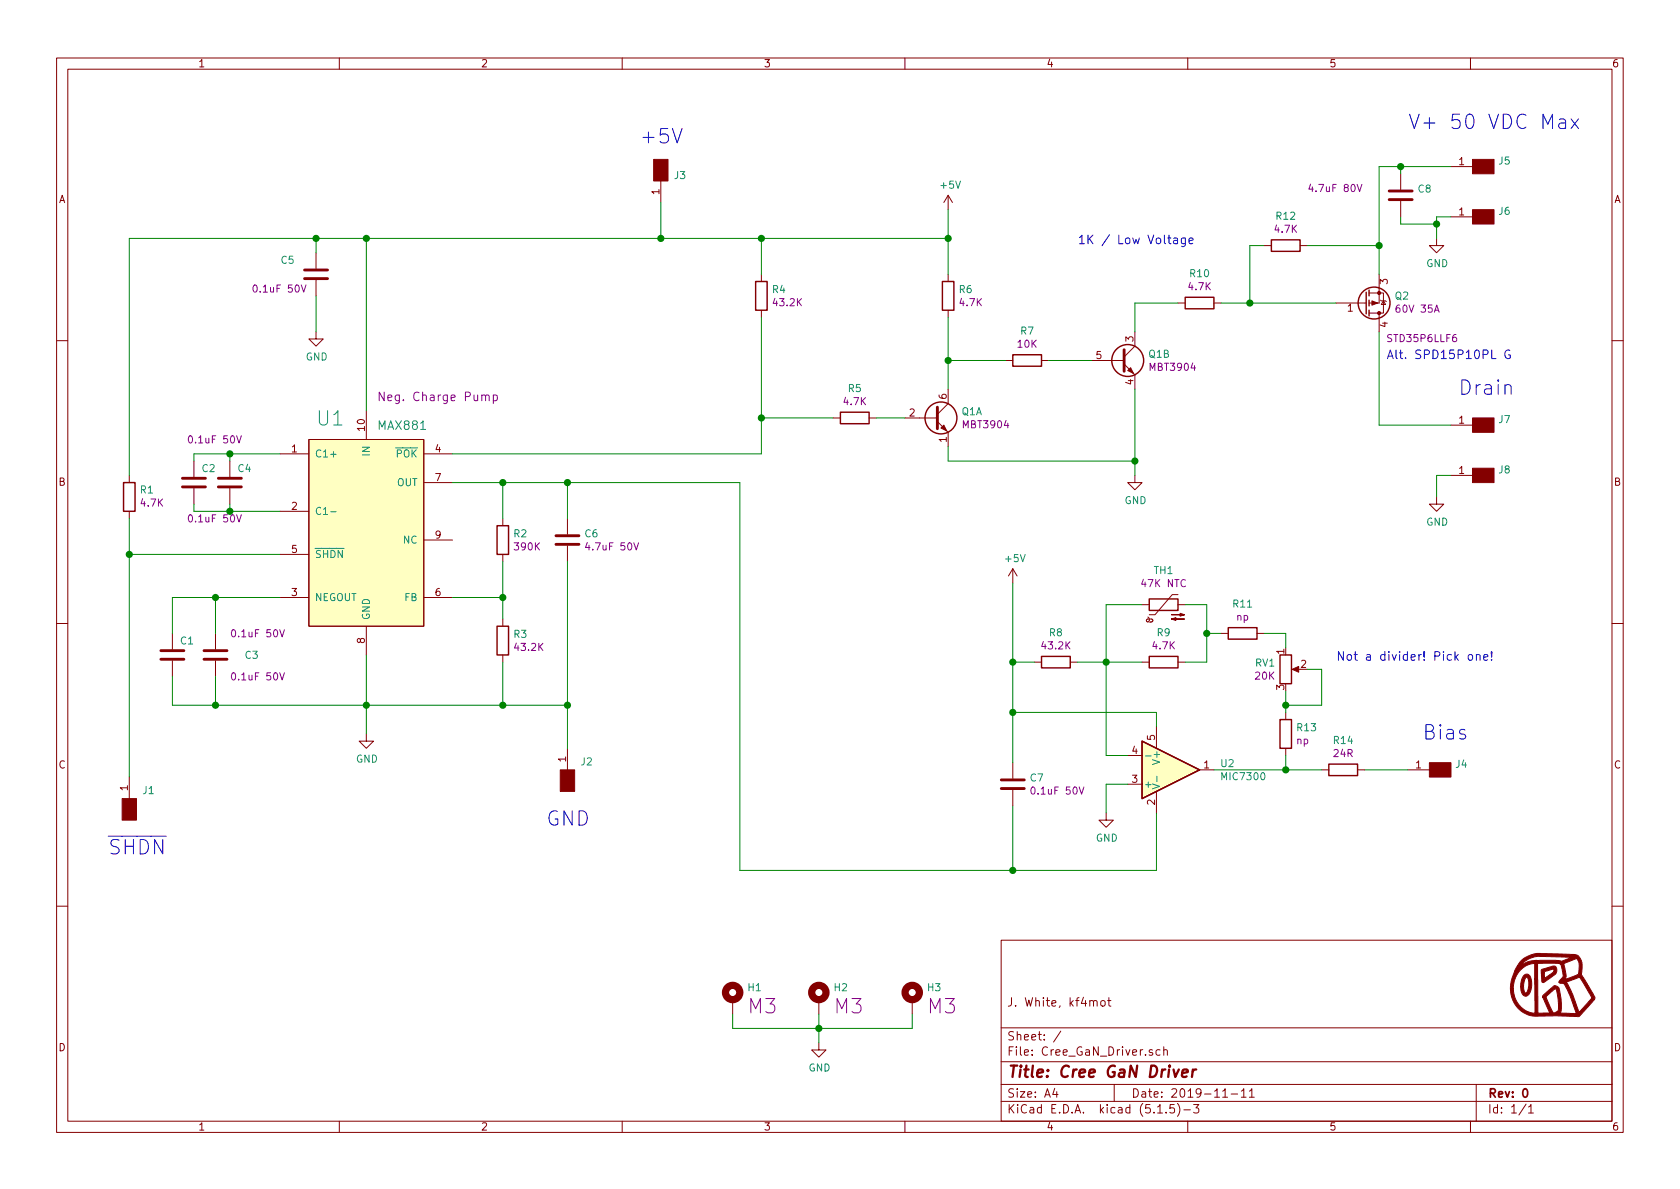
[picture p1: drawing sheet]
EESchema Schematic File Version 4
EELAYER 30 0
EELAYER END
$Descr A4 11693 8268
encoding utf-8
Sheet 1 1
Title "Cree GaN Driver"
Date "2019-11-11"
Rev "0"
Comp ""
Comment1 "J. White, kf4mot"
Comment2 ""
Comment3 ""
Comment4 ""
$EndDescr
$Comp
L Cree_GaN_Driver-rescue:MIC7300-Mine U2
U 1 1
P 8150 5350
F 0 "U2" H 8491 5396 50  0000 L CNN
F 1 "MIC7300" H 8491 5305 50  0000 L CNN
F 2 "TO_SOT_Packages_SMD:SOT-23-5" H 8200 5375 50  0001 C CNN
F 3 "http://ww1.microchip.com/downloads/en/DeviceDoc/mic7300.pdf" H 8300 5475 50  0001 C CNN
F 4 "Microchip" H 8400 5575 60  0001 C CNN "MFG"
F 5 "MIC7300YM5-TR" H 8500 5675 60  0001 C CNN "Part Number"
	1    8150 5350
	1    0    0    -1  
$EndComp
$Comp
L Mine:MAX881 U1
U 1 1
P 2550 3750
F 0 "U1" H 2300 4600 100 0000 C CNN
F 1 "MAX881" H 2800 4550 60  0000 C CNN
F 2 "Housings_SSOP:MSOP-10_3x3mm_Pitch0.5mm" H 2050 4550 100 0001 C CNN
F 3 "https://datasheets.maximintegrated.com/en/ds/MAX881R.pdf" H 2150 4650 100 0001 C CNN
F 4 "Maxim" H 2250 4750 100 0001 C CNN "MFG"
F 5 "MAX881REUB" H 2350 4850 100 0001 C CNN "Part Number"
F 6 "Neg. Charge Pump" H 3050 4750 60  0000 C CNN "dsp_value"
	1    2550 3750
	1    0    0    -1  
$EndComp
$Comp
L Mine:MBT3904 Q1
U 1 1
P 6500 2900
F 0 "Q1" H 6691 2946 50  0000 L CNN
F 1 "MBT3904" H 6691 2900 50  0001 L CNN
F 2 "TO_SOT_Packages_SMD:SOT-363_SC-70-6" H 6600 3200 50  0001 C CNN
F 3 "https://www.onsemi.com/pub/Collateral/MBT3904DW1T1-D.PDF" H 6600 3200 50  0001 C CNN
F 4 "OnSemi" H 6850 3250 50  0001 C CNN "MFG"
F 5 "MBT3904DW1T1G" H 6950 3350 50  0001 C CNN "Part Number"
F 6 "MBT3904" H 6691 2855 50  0000 L CNN "dsp_value"
	1    6500 2900
	1    0    0    -1  
$EndComp
$Comp
L Mine:MBT3904 Q1
U 2 1
P 7800 2500
F 0 "Q1" H 7991 2546 50  0000 L CNN
F 1 "MBT3904" H 7991 2500 50  0001 L CNN
F 2 "TO_SOT_Packages_SMD:SOT-363_SC-70-6" H 7900 2800 50  0001 C CNN
F 3 "https://www.onsemi.com/pub/Collateral/MBT3904DW1T1-D.PDF" H 7900 2800 50  0001 C CNN
F 4 "OnSemi" H 8150 2850 50  0001 C CNN "MFG"
F 5 "MBT3904DW1T1G" H 8250 2950 50  0001 C CNN "Part Number"
F 6 "MBT3904" H 7991 2455 50  0000 L CNN "dsp_value"
	2    7800 2500
	1    0    0    -1  
$EndComp
$Comp
L Mine:0.1uF_50V_0805_x7r C3
U 1 1
P 1500 4550
F 0 "C3" H 1700 4550 50  0000 L CNN
F 1 "0.1uF_50V_0805_x7r" H 1525 4450 50  0001 L CNN
F 2 "Capacitors_SMD:C_0805_HandSoldering" H 1538 4400 50  0001 C CNN
F 3 "https://api.kemet.com/component-edge/download/datasheet/C0805C104K5RACTU.pdf" H 1525 4650 50  0001 C CNN
F 4 "Kemet" H 1625 4750 50  0001 C CNN "MFG"
F 5 "C0805C104K5RACTU" H 1725 4850 50  0001 C CNN "Part Number"
F 6 "0.1uF 50V" H 1600 4400 50  0000 L CNN "dsp_value"
	1    1500 4550
	1    0    0    -1  
$EndComp
$Comp
L Mine:0.1uF_50V_0805_x7r C1
U 1 1
P 1200 4550
F 0 "C1" H 1250 4650 50  0000 L CNN
F 1 "0.1uF_50V_0805_x7r" H 1225 4450 50  0001 L CNN
F 2 "Capacitors_SMD:C_0805_HandSoldering" H 1238 4400 50  0001 C CNN
F 3 "https://api.kemet.com/component-edge/download/datasheet/C0805C104K5RACTU.pdf" H 1225 4650 50  0001 C CNN
F 4 "Kemet" H 1325 4750 50  0001 C CNN "MFG"
F 5 "C0805C104K5RACTU" H 1425 4850 50  0001 C CNN "Part Number"
F 6 "0.1uF 50V" H 1600 4700 50  0000 L CNN "dsp_value"
	1    1200 4550
	1    0    0    -1  
$EndComp
$Comp
L Mine:0.1uF_50V_0805_x7r C5
U 1 1
P 2200 1900
F 0 "C5" H 1950 2000 50  0000 L CNN
F 1 "0.1uF_50V_0805_x7r" H 2225 1800 50  0001 L CNN
F 2 "Capacitors_SMD:C_0805_HandSoldering" H 2238 1750 50  0001 C CNN
F 3 "https://api.kemet.com/component-edge/download/datasheet/C0805C104K5RACTU.pdf" H 2225 2000 50  0001 C CNN
F 4 "Kemet" H 2325 2100 50  0001 C CNN "MFG"
F 5 "C0805C104K5RACTU" H 2425 2200 50  0001 C CNN "Part Number"
F 6 "0.1uF 50V" H 1750 1800 50  0000 L CNN "dsp_value"
	1    2200 1900
	1    0    0    -1  
$EndComp
$Comp
L Mine:R_4.7k_sm0805 R6
U 1 1
P 6600 2050
F 0 "R6" H 6670 2096 50  0000 L CNN
F 1 "R_4.7k_sm0805" H 6670 2050 50  0001 L CNN
F 2 "Resistors_SMD:R_0805_HandSoldering" V 6530 2050 50  0001 C CNN
F 3 "https://www.mouser.com/datasheet/2/447/PYu-RC_Group_51_RoHS_L_10-1527934.pdf" V 6680 2050 50  0001 C CNN
F 4 "Yageo" V 6780 2150 50  0001 C CNN "MFG"
F 5 "RC0805FR-074K7L" V 6880 2250 50  0001 C CNN "Part Number"
F 6 "4.7K" H 6670 2005 50  0000 L CNN "dsp_value"
	1    6600 2050
	1    0    0    -1  
$EndComp
$Comp
L Mine:R_4.7k_sm0805 R5
U 1 1
P 5950 2900
F 0 "R5" V 5743 2900 50  0000 C CNN
F 1 "R_4.7k_sm0805" H 6020 2900 50  0001 L CNN
F 2 "Resistors_SMD:R_0805_HandSoldering" V 5880 2900 50  0001 C CNN
F 3 "https://www.mouser.com/datasheet/2/447/PYu-RC_Group_51_RoHS_L_10-1527934.pdf" V 6030 2900 50  0001 C CNN
F 4 "Yageo" V 6130 3000 50  0001 C CNN "MFG"
F 5 "RC0805FR-074K7L" V 6230 3100 50  0001 C CNN "Part Number"
F 6 "4.7K" V 5834 2900 50  0000 C CNN "dsp_value"
	1    5950 2900
	0    1    1    0   
$EndComp
$Comp
L Mine:R_4.7k_sm0805 R12
U 1 1
P 8950 1700
F 0 "R12" V 8743 1700 50  0000 C CNN
F 1 "R_4.7k_sm0805" H 9020 1700 50  0001 L CNN
F 2 "Resistors_SMD:R_0805_HandSoldering" V 8880 1700 50  0001 C CNN
F 3 "https://www.mouser.com/datasheet/2/447/PYu-RC_Group_51_RoHS_L_10-1527934.pdf" V 9030 1700 50  0001 C CNN
F 4 "Yageo" V 9130 1800 50  0001 C CNN "MFG"
F 5 "RC0805FR-074K7L" V 9230 1900 50  0001 C CNN "Part Number"
F 6 "4.7K" V 8834 1700 50  0000 C CNN "dsp_value"
	1    8950 1700
	0    1    1    0   
$EndComp
$Comp
L Mine:R_4.7k_sm0805 R10
U 1 1
P 8350 2100
F 0 "R10" V 8143 2100 50  0000 C CNN
F 1 "R_4.7k_sm0805" H 8420 2100 50  0001 L CNN
F 2 "Resistors_SMD:R_0805_HandSoldering" V 8280 2100 50  0001 C CNN
F 3 "https://www.mouser.com/datasheet/2/447/PYu-RC_Group_51_RoHS_L_10-1527934.pdf" V 8430 2100 50  0001 C CNN
F 4 "Yageo" V 8530 2200 50  0001 C CNN "MFG"
F 5 "RC0805FR-074K7L" V 8630 2300 50  0001 C CNN "Part Number"
F 6 "4.7K" V 8234 2100 50  0000 C CNN "dsp_value"
	1    8350 2100
	0    1    1    0   
$EndComp
$Comp
L Cree_GaN_Driver-rescue:R_10k_sm0603-Mine R7
U 1 1
P 7150 2500
F 0 "R7" V 6943 2500 50  0000 C CNN
F 1 "R_10k_sm0603" V 7150 2500 50  0001 C CNN
F 2 "Resistors_SMD:R_0603" V 7080 2500 50  0001 C CNN
F 3 "http://www.yageo.com/documents/recent/PYu-RT_1-to-0.01_RoHS_L_9.pdf" V 7230 2500 50  0001 C CNN
F 4 "Yageo" V 7330 2600 50  0001 C CNN "MFG"
F 5 "RT0603FRE0710KL" V 7430 2700 50  0001 C CNN "Part Number"
F 6 "10K" V 7034 2500 50  0000 C CNN "dsp_value"
	1    7150 2500
	0    1    1    0   
$EndComp
$Comp
L Mine:Thermistor_NTC_ERT-J1VV473J TH1
U 1 1
P 8100 4200
F 0 "TH1" V 8335 4200 50  0000 C CNN
F 1 "Thermistor_NTC_ERT-J1VV473J" V 7810 4200 50  0001 C CNN
F 2 "Resistors_SMD:R_0603_HandSoldering" H 8100 4250 50  0001 C CNN
F 3 "https://www.mouser.com/datasheet/2/315/AUA0000C8-1131141.pdf" H 8100 4250 50  0001 C CNN
F 4 "Panasonic" V 8025 4300 50  0001 C CNN "MFG"
F 5 "ERT-J1VV473J" V 8125 4400 50  0001 C CNN "Part Number"
F 6 "47K NTC" V 8244 4200 50  0000 C CNN "dsp_value"
	1    8100 4200
	0    -1   -1   0   
$EndComp
$Comp
L Mine:IRFR5210 Q2
U 1 1
P 9500 2100
F 0 "Q2" H 9706 2054 50  0000 L CNN
F 1 "IRFR5210" H 9706 2100 50  0001 L CNN
F 2 "TO_SOT_Packages_SMD:TO-252-3_TabPin4" H 9700 2200 50  0001 C CNN
F 3 "https://www.mouser.com/datasheet/2/196/irf5210spbf-1227949.pdf" H 9700 2150 50  0001 C CNN
F 4 "Infineon" H 9800 2250 50  0001 C CNN "MFG"
F 5 "IRF5210STRLPBF" H 9900 2350 50  0001 C CNN "Part Number"
F 6 "IRFR5210" H 9706 2145 50  0000 L CNN "dsp_value"
	1    9500 2100
	1    0    0    1   
$EndComp
$Comp
L Mine:R_390k_sm0603 R2
U 1 1
P 3500 3750
F 0 "R2" H 3570 3796 50  0000 L CNN
F 1 "R_390k_sm0603" V 3500 3750 50  0001 C CNN
F 2 "Resistors_SMD:R_0603" V 3430 3750 50  0001 C CNN
F 3 "http://www.yageo.com/documents/recent/PYu-RT_1-to-0.01_RoHS_L_9.pdf" V 3580 3750 50  0001 C CNN
F 4 "Yageo" V 3680 3850 50  0001 C CNN "MFG"
F 5 "RT0603FRE07390KL" V 3780 3950 50  0001 C CNN "Part Number"
F 6 "390K" H 3570 3705 50  0000 L CNN "dsp_value"
	1    3500 3750
	1    0    0    -1  
$EndComp
$Comp
L Mine:R_43.2K_sm0805 R3
U 1 1
P 3500 4450
F 0 "R3" H 3570 4496 50  0000 L CNN
F 1 "R_43.2K_sm0805" H 3570 4450 50  0001 L CNN
F 2 "Resistors_SMD:R_0805_HandSoldering" V 3430 4450 50  0001 C CNN
F 3 "https://www.mouser.com/datasheet/2/447/PYu-RC_Group_51_RoHS_L_10-1527934.pdf" V 3580 4450 50  0001 C CNN
F 4 "Yageo" V 3680 4550 50  0001 C CNN "MFG"
F 5 "RC0805FR-0743K2L" V 3780 4650 50  0001 C CNN "Part Number"
F 6 "43.2K" H 3570 4405 50  0000 L CNN "dsp_value"
	1    3500 4450
	1    0    0    -1  
$EndComp
$Comp
L Mine:R_4.7k_sm0805 R1
U 1 1
P 900 3450
F 0 "R1" H 830 3404 50  0000 R CNN
F 1 "R_4.7k_sm0805" H 970 3450 50  0001 L CNN
F 2 "Resistors_SMD:R_0805_HandSoldering" V 830 3450 50  0001 C CNN
F 3 "https://www.mouser.com/datasheet/2/447/PYu-RC_Group_51_RoHS_L_10-1527934.pdf" V 980 3450 50  0001 C CNN
F 4 "Yageo" V 1080 3550 50  0001 C CNN "MFG"
F 5 "RC0805FR-074K7L" V 1180 3650 50  0001 C CNN "Part Number"
F 6 "4.7K" H 830 3495 50  0000 R CNN "dsp_value"
	1    900  3450
	-1   0    0    1   
$EndComp
$Comp
L Mine:0.1uF_50V_0805_x7r C4
U 1 1
P 1600 3350
F 0 "C4" H 1650 3450 50  0000 L CNN
F 1 "0.1uF_50V_0805_x7r" H 1625 3250 50  0001 L CNN
F 2 "Capacitors_SMD:C_0805_HandSoldering" H 1638 3200 50  0001 C CNN
F 3 "https://api.kemet.com/component-edge/download/datasheet/C0805C104K5RACTU.pdf" H 1625 3450 50  0001 C CNN
F 4 "Kemet" H 1725 3550 50  0001 C CNN "MFG"
F 5 "C0805C104K5RACTU" H 1825 3650 50  0001 C CNN "Part Number"
F 6 "0.1uF 50V" H 1300 3100 50  0000 L CNN "dsp_value"
	1    1600 3350
	1    0    0    -1  
$EndComp
$Comp
L Mine:0.1uF_50V_0805_x7r C2
U 1 1
P 1350 3350
F 0 "C2" H 1400 3450 50  0000 L CNN
F 1 "0.1uF_50V_0805_x7r" H 1375 3250 50  0001 L CNN
F 2 "Capacitors_SMD:C_0805_HandSoldering" H 1388 3200 50  0001 C CNN
F 3 "https://api.kemet.com/component-edge/download/datasheet/C0805C104K5RACTU.pdf" H 1375 3450 50  0001 C CNN
F 4 "Kemet" H 1475 3550 50  0001 C CNN "MFG"
F 5 "C0805C104K5RACTU" H 1575 3650 50  0001 C CNN "Part Number"
F 6 "0.1uF 50V" H 1300 3650 50  0000 L CNN "dsp_value"
	1    1350 3350
	1    0    0    -1  
$EndComp
$Comp
L Mine:R_43.2K_sm0805 R4
U 1 1
P 5300 2050
F 0 "R4" H 5370 2096 50  0000 L CNN
F 1 "R_43.2K_sm0805" H 5370 2050 50  0001 L CNN
F 2 "Resistors_SMD:R_0805_HandSoldering" V 5230 2050 50  0001 C CNN
F 3 "https://www.mouser.com/datasheet/2/447/PYu-RC_Group_51_RoHS_L_10-1527934.pdf" V 5380 2050 50  0001 C CNN
F 4 "Yageo" V 5480 2150 50  0001 C CNN "MFG"
F 5 "RC0805FR-0743K2L" V 5580 2250 50  0001 C CNN "Part Number"
F 6 "43.2K" H 5370 2005 50  0000 L CNN "dsp_value"
	1    5300 2050
	1    0    0    -1  
$EndComp
$Comp
L Mine:R_43.2K_sm0805 R8
U 1 1
P 7350 4600
F 0 "R8" V 7143 4600 50  0000 C CNN
F 1 "R_43.2K_sm0805" V 7144 4600 50  0001 C CNN
F 2 "Resistors_SMD:R_0805_HandSoldering" V 7280 4600 50  0001 C CNN
F 3 "https://www.mouser.com/datasheet/2/447/PYu-RC_Group_51_RoHS_L_10-1527934.pdf" V 7430 4600 50  0001 C CNN
F 4 "Yageo" V 7530 4700 50  0001 C CNN "MFG"
F 5 "RC0805FR-0743K2L" V 7630 4800 50  0001 C CNN "Part Number"
F 6 "43.2K" V 7234 4600 50  0000 C CNN "dsp_value"
	1    7350 4600
	0    1    1    0   
$EndComp
$Comp
L Mine:R_4.7k_sm0805 R9
U 1 1
P 8100 4600
F 0 "R9" V 7893 4600 50  0000 C CNN
F 1 "R_4.7k_sm0805" H 8170 4600 50  0001 L CNN
F 2 "Resistors_SMD:R_0805_HandSoldering" V 8030 4600 50  0001 C CNN
F 3 "https://www.mouser.com/datasheet/2/447/PYu-RC_Group_51_RoHS_L_10-1527934.pdf" V 8180 4600 50  0001 C CNN
F 4 "Yageo" V 8280 4700 50  0001 C CNN "MFG"
F 5 "RC0805FR-074K7L" V 8380 4800 50  0001 C CNN "Part Number"
F 6 "4.7K" V 7984 4600 50  0000 C CNN "dsp_value"
	1    8100 4600
	0    1    1    0   
$EndComp
$Comp
L Mine:0.1uF_50V_0805_x7r C7
U 1 1
P 7050 5450
F 0 "C7" H 7165 5496 50  0000 L CNN
F 1 "0.1uF_50V_0805_x7r" H 7075 5350 50  0001 L CNN
F 2 "Capacitors_SMD:C_0805_HandSoldering" H 7088 5300 50  0001 C CNN
F 3 "https://api.kemet.com/component-edge/download/datasheet/C0805C104K5RACTU.pdf" H 7075 5550 50  0001 C CNN
F 4 "Kemet" H 7175 5650 50  0001 C CNN "MFG"
F 5 "C0805C104K5RACTU" H 7275 5750 50  0001 C CNN "Part Number"
F 6 "0.1uF 50V" H 7165 5405 50  0000 L CNN "dsp_value"
	1    7050 5450
	1    0    0    -1  
$EndComp
$Comp
L Mine:R_24_sm1206 R14
U 1 1
P 9350 5350
F 0 "R14" V 9143 5350 50  0000 C CNN
F 1 "R_24_sm1206" V 9144 5350 50  0001 C CNN
F 2 "Resistors_SMD:R_1206_HandSoldering" V 9280 5350 50  0001 C CNN
F 3 "https://www.mouser.com/datasheet/2/54/hpreztr-777398.pdf" V 9430 5350 50  0001 C CNN
F 4 "Bourns" V 9530 5450 50  0001 C CNN "MFG"
F 5 "CR1206-FX-24R0ELF" V 9630 5550 50  0001 C CNN "Part Number"
F 6 "24R" V 9234 5350 50  0000 C CNN "dsp_value"
	1    9350 5350
	0    1    1    0   
$EndComp
$Comp
L Mine:R_POT_20K_84WR20KLFTR RV1
U 1 1
P 8950 4650
F 0 "RV1" H 8880 4696 50  0000 R CNN
F 1 "R_POT_20K_84WR20KLFTR" H 8880 4650 50  0001 R CNN
F 2 "kicad_lib:POT_TT84W" V 8675 4550 50  0001 C CNN
F 3 "https://www.mouser.com/datasheet/2/414/84-1528411.pdf" V 8775 4650 50  0001 C CNN
F 4 "20K" H 8880 4605 50  0000 R CNN "dsp_value"
F 5 "84WR20KLF" V 8975 4850 50  0001 C CNN "Part Number"
F 6 "TT Electronics" V 8875 4750 50  0001 C CNN "MFG"
	1    8950 4650
	1    0    0    -1  
$EndComp
Wire Wire Line
	8950 4800 8950 4900
Wire Wire Line
	7950 4600 7700 4600
Wire Wire Line
	7700 4600 7700 5250
Wire Wire Line
	7700 5250 7850 5250
Wire Wire Line
	7950 4200 7700 4200
Wire Wire Line
	7700 4200 7700 4600
Connection ~ 7700 4600
Wire Wire Line
	7850 5450 7700 5450
Wire Wire Line
	7700 5450 7700 5650
$Comp
L power:GND #PWR06
U 1 1
P 7700 5650
F 0 "#PWR06" H 7700 5400 50  0001 C CNN
F 1 "GND" H 7705 5477 50  0000 C CNN
F 2 "" H 7700 5650 50  0001 C CNN
F 3 "" H 7700 5650 50  0001 C CNN
	1    7700 5650
	1    0    0    -1  
$EndComp
Wire Wire Line
	7500 4600 7700 4600
Wire Wire Line
	7200 4600 7050 4600
Wire Wire Line
	7050 4600 7050 4950
Wire Wire Line
	7050 4950 8050 4950
Wire Wire Line
	8050 4950 8050 5050
Wire Wire Line
	7050 4600 7050 4050
Connection ~ 7050 4600
$Comp
L power:+5V #PWR05
U 1 1
P 7050 4050
F 0 "#PWR05" H 7050 3900 50  0001 C CNN
F 1 "+5V" H 7065 4223 50  0000 C CNN
F 2 "" H 7050 4050 50  0001 C CNN
F 3 "" H 7050 4050 50  0001 C CNN
	1    7050 4050
	1    0    0    -1  
$EndComp
Wire Wire Line
	9100 4650 9200 4650
Wire Wire Line
	9100 1700 9600 1700
Wire Wire Line
	9300 2100 8700 2100
Wire Wire Line
	8800 1700 8700 1700
Wire Wire Line
	8700 1700 8700 2100
Connection ~ 8700 2100
Wire Wire Line
	8700 2100 8500 2100
Wire Wire Line
	8200 2100 7900 2100
Wire Wire Line
	7900 2100 7900 2300
Wire Wire Line
	7900 2700 7900 3200
Wire Wire Line
	7900 3200 6600 3200
Wire Wire Line
	6600 3200 6600 3100
Wire Wire Line
	7900 3200 7900 3300
Connection ~ 7900 3200
Wire Wire Line
	7300 2500 7600 2500
Wire Wire Line
	7000 2500 6600 2500
Wire Wire Line
	6600 2500 6600 2200
Wire Wire Line
	6600 1900 6600 1650
Wire Wire Line
	6600 2500 6600 2700
Connection ~ 6600 2500
$Comp
L power:+5V #PWR04
U 1 1
P 6600 1450
F 0 "#PWR04" H 6600 1300 50  0001 C CNN
F 1 "+5V" H 6615 1623 50  0000 C CNN
F 2 "" H 6600 1450 50  0001 C CNN
F 3 "" H 6600 1450 50  0001 C CNN
	1    6600 1450
	1    0    0    -1  
$EndComp
$Comp
L power:GND #PWR07
U 1 1
P 7900 3300
F 0 "#PWR07" H 7900 3050 50  0001 C CNN
F 1 "GND" H 7905 3127 50  0000 C CNN
F 2 "" H 7900 3300 50  0001 C CNN
F 3 "" H 7900 3300 50  0001 C CNN
	1    7900 3300
	1    0    0    -1  
$EndComp
Wire Wire Line
	6300 2900 6100 2900
Wire Wire Line
	5300 2900 5300 2200
Wire Wire Line
	5300 2900 5800 2900
Wire Wire Line
	5300 1900 5300 1650
Wire Wire Line
	5300 1650 6600 1650
Connection ~ 6600 1650
Wire Wire Line
	6600 1650 6600 1450
Wire Wire Line
	3150 3350 3500 3350
Wire Wire Line
	3950 3350 3950 3600
Wire Wire Line
	3500 3600 3500 3350
Connection ~ 3500 3350
Wire Wire Line
	3500 3350 3950 3350
Wire Wire Line
	3500 3900 3500 4150
Wire Wire Line
	3150 4150 3500 4150
Connection ~ 3500 4150
Wire Wire Line
	3500 4150 3500 4300
Wire Wire Line
	3950 3900 3950 4900
Wire Wire Line
	3950 4900 3500 4900
Wire Wire Line
	3500 4900 3500 4600
Wire Wire Line
	2550 4550 2550 4900
Wire Wire Line
	2550 4900 3500 4900
Connection ~ 3500 4900
Wire Wire Line
	2550 2850 2550 1650
Wire Wire Line
	2550 1650 4600 1650
Connection ~ 5300 1650
Wire Wire Line
	1950 3850 900  3850
Wire Wire Line
	900  3850 900  3600
Wire Wire Line
	900  3300 900  1650
Wire Wire Line
	900  1650 2200 1650
Connection ~ 2550 1650
Wire Wire Line
	1950 3150 1600 3150
Wire Wire Line
	1350 3150 1350 3200
Wire Wire Line
	1350 3500 1350 3550
Wire Wire Line
	1350 3550 1600 3550
Wire Wire Line
	1600 3500 1600 3550
Connection ~ 1600 3550
Wire Wire Line
	1600 3550 1950 3550
Wire Wire Line
	1600 3200 1600 3150
Connection ~ 1600 3150
Wire Wire Line
	1600 3150 1350 3150
Wire Wire Line
	3150 3150 5300 3150
Wire Wire Line
	5300 3150 5300 2900
Connection ~ 5300 2900
Wire Wire Line
	1950 4150 1500 4150
Wire Wire Line
	1500 4150 1500 4400
Wire Wire Line
	1500 4700 1500 4900
Wire Wire Line
	1500 4900 2550 4900
Connection ~ 2550 4900
Wire Wire Line
	1200 4700 1200 4900
Wire Wire Line
	1200 4900 1500 4900
Connection ~ 1500 4900
Wire Wire Line
	1200 4400 1200 4150
Wire Wire Line
	1200 4150 1500 4150
Connection ~ 1500 4150
$Comp
L power:GND #PWR02
U 1 1
P 2550 5100
F 0 "#PWR02" H 2550 4850 50  0001 C CNN
F 1 "GND" H 2555 4927 50  0000 C CNN
F 2 "" H 2550 5100 50  0001 C CNN
F 3 "" H 2550 5100 50  0001 C CNN
	1    2550 5100
	1    0    0    -1  
$EndComp
Wire Wire Line
	2550 5100 2550 4900
Wire Wire Line
	2200 1750 2200 1650
Connection ~ 2200 1650
Wire Wire Line
	2200 1650 2550 1650
Wire Wire Line
	2200 2050 2200 2300
$Comp
L power:GND #PWR01
U 1 1
P 2200 2300
F 0 "#PWR01" H 2200 2050 50  0001 C CNN
F 1 "GND" H 2205 2127 50  0000 C CNN
F 2 "" H 2200 2300 50  0001 C CNN
F 3 "" H 2200 2300 50  0001 C CNN
	1    2200 2300
	1    0    0    -1  
$EndComp
Wire Wire Line
	3950 3350 5150 3350
Wire Wire Line
	5150 3350 5150 6050
Wire Wire Line
	5150 6050 7050 6050
Wire Wire Line
	8050 6050 8050 5650
Connection ~ 3950 3350
Wire Wire Line
	900  3850 900  5400
Connection ~ 900  3850
$Comp
L Mine:Conn_5x10mm_pad J4
U 1 1
P 10000 5350
F 0 "J4" H 9873 5391 50  0000 R CNN
F 1 "Conn_5x10mm_pad" H 9873 5300 50  0001 R CNN
F 2 "kicad_lib:SolderWirePad_single_SMD_5x10mm" H 10050 5350 50  0001 C CNN
F 3 "~" H 10050 5350 50  0001 C CNN
	1    10000 5350
	-1   0    0    -1  
$EndComp
$Comp
L Mine:Conn_5x10mm_pad J7
U 1 1
P 10300 2950
F 0 "J7" H 10173 2991 50  0000 R CNN
F 1 "Conn_5x10mm_pad" H 10173 2900 50  0001 R CNN
F 2 "kicad_lib:SolderWirePad_single_SMD_5x10mm" H 10350 2950 50  0001 C CNN
F 3 "~" H 10350 2950 50  0001 C CNN
	1    10300 2950
	-1   0    0    -1  
$EndComp
$Comp
L Mine:Conn_5x10mm_pad J5
U 1 1
P 10300 1150
F 0 "J5" H 10173 1191 50  0000 R CNN
F 1 "Conn_5x10mm_pad" H 10173 1100 50  0001 R CNN
F 2 "kicad_lib:SolderWirePad_single_SMD_5x10mm" H 10350 1150 50  0001 C CNN
F 3 "~" H 10350 1150 50  0001 C CNN
	1    10300 1150
	-1   0    0    -1  
$EndComp
$Comp
L Mine:Conn_5x10mm_pad J3
U 1 1
P 4600 1200
F 0 "J3" V 4610 1112 50  0000 R CNN
F 1 "Conn_5x10mm_pad" V 4701 1112 50  0001 R CNN
F 2 "kicad_lib:SolderWirePad_single_SMD_5x10mm" H 4650 1200 50  0001 C CNN
F 3 "~" H 4650 1200 50  0001 C CNN
	1    4600 1200
	0    -1   1    0   
$EndComp
$Comp
L Mine:Conn_5x10mm_pad J1
U 1 1
P 900 5600
F 0 "J1" V 1003 5512 50  0000 R CNN
F 1 "Conn_5x10mm_pad" V 912 5512 50  0001 R CNN
F 2 "kicad_lib:SolderWirePad_single_SMD_5x10mm" H 950 5600 50  0001 C CNN
F 3 "~" H 950 5600 50  0001 C CNN
	1    900  5600
	0    -1   -1   0   
$EndComp
Text Notes 750  5950 0    100  ~ 0
~SHDN
Text Notes 4450 1000 0    100  ~ 0
+5V
Wire Wire Line
	4600 1400 4600 1650
Connection ~ 4600 1650
Wire Wire Line
	4600 1650 5300 1650
Wire Wire Line
	9600 1150 9750 1150
Wire Wire Line
	9600 1150 9600 1700
Wire Wire Line
	9800 5350 9500 5350
Text Notes 9800 900  0    100  ~ 0
V+ 50 VDC Max
Text Notes 10150 2750 0    100  ~ 0
Drain
Text Notes 9900 5150 0    100  ~ 0
Bias
Wire Wire Line
	7050 5300 7050 4950
Connection ~ 7050 4950
Wire Wire Line
	7050 5600 7050 6050
Connection ~ 7050 6050
Wire Wire Line
	7050 6050 8050 6050
Wire Wire Line
	9600 1900 9600 1700
Connection ~ 9600 1700
Wire Wire Line
	9600 2300 9600 2950
$Comp
L Mine:Conn_5x10mm_pad J2
U 1 1
P 3950 5400
F 0 "J2" V 4053 5312 50  0000 R CNN
F 1 "Conn_5x10mm_pad" V 3962 5312 50  0001 R CNN
F 2 "kicad_lib:SolderWirePad_single_SMD_5x10mm" H 4000 5400 50  0001 C CNN
F 3 "~" H 4000 5400 50  0001 C CNN
	1    3950 5400
	0    -1   -1   0   
$EndComp
Wire Wire Line
	3950 5200 3950 4900
Connection ~ 3950 4900
Text Notes 3800 5750 0    100  ~ 0
GND
$Comp
L Mine:Conn_5x10mm_pad J6
U 1 1
P 10300 1500
F 0 "J6" H 10173 1541 50  0000 R CNN
F 1 "Conn_5x10mm_pad" H 10173 1450 50  0001 R CNN
F 2 "kicad_lib:SolderWirePad_single_SMD_5x10mm" H 10350 1500 50  0001 C CNN
F 3 "~" H 10350 1500 50  0001 C CNN
	1    10300 1500
	-1   0    0    -1  
$EndComp
$Comp
L Mine:Conn_5x10mm_pad J8
U 1 1
P 10300 3300
F 0 "J8" H 10173 3341 50  0000 R CNN
F 1 "Conn_5x10mm_pad" H 10173 3250 50  0001 R CNN
F 2 "kicad_lib:SolderWirePad_single_SMD_5x10mm" H 10350 3300 50  0001 C CNN
F 3 "~" H 10350 3300 50  0001 C CNN
	1    10300 3300
	-1   0    0    -1  
$EndComp
$Comp
L power:GND #PWR08
U 1 1
P 10000 1650
F 0 "#PWR08" H 10000 1400 50  0001 C CNN
F 1 "GND" H 10005 1477 50  0000 C CNN
F 2 "" H 10000 1650 50  0001 C CNN
F 3 "" H 10000 1650 50  0001 C CNN
	1    10000 1650
	1    0    0    -1  
$EndComp
$Comp
L power:GND #PWR09
U 1 1
P 10000 3450
F 0 "#PWR09" H 10000 3200 50  0001 C CNN
F 1 "GND" H 10005 3277 50  0000 C CNN
F 2 "" H 10000 3450 50  0001 C CNN
F 3 "" H 10000 3450 50  0001 C CNN
	1    10000 3450
	1    0    0    -1  
$EndComp
Wire Wire Line
	10000 1650 10000 1550
Wire Wire Line
	10000 1500 10100 1500
Wire Wire Line
	10000 3450 10000 3300
Wire Wire Line
	10000 3300 10100 3300
Wire Wire Line
	9200 4650 9200 4900
Wire Wire Line
	9200 4900 8950 4900
Wire Wire Line
	5100 7050 5100 7150
Wire Wire Line
	5100 7150 5700 7150
Wire Wire Line
	6350 7150 6350 7050
Wire Wire Line
	5700 7050 5700 7150
Connection ~ 5700 7150
Wire Wire Line
	5700 7150 6350 7150
Wire Wire Line
	5700 7150 5700 7250
$Comp
L power:GND #PWR03
U 1 1
P 5700 7250
F 0 "#PWR03" H 5700 7000 50  0001 C CNN
F 1 "GND" H 5705 7077 50  0000 C CNN
F 2 "" H 5700 7250 50  0001 C CNN
F 3 "" H 5700 7250 50  0001 C CNN
	1    5700 7250
	1    0    0    -1  
$EndComp
$Comp
L Mine:4.7uf_80V_1210 C8
U 1 1
P 9750 1350
F 0 "C8" H 9865 1396 50  0000 L CNN
F 1 "4.7uf_80V_1210" H 9865 1350 50  0001 L CNN
F 2 "Resistors_SMD:R_1210" H 9788 1200 50  0001 C CNN
F 3 "https://www.mouser.com/datasheet/2/281/murata_03052018_GRM_Series_1-1310166.pdf" H 9775 1450 50  0001 C CNN
F 4 "TDK" H 9875 1550 50  0001 C CNN "MFG"
F 5 "GRM32ER71K475KE14L" H 9975 1650 50  0001 C CNN "Part Number"
F 6 "4.7uF 80V" H 9100 1400 50  0000 L CNN "dsp_value"
	1    9750 1350
	1    0    0    -1  
$EndComp
Wire Wire Line
	9750 1200 9750 1150
Connection ~ 9750 1150
Wire Wire Line
	9750 1500 9750 1550
Wire Wire Line
	9750 1550 10000 1550
Connection ~ 10000 1550
Wire Wire Line
	10000 1550 10000 1500
Wire Wire Line
	9750 1150 10100 1150
Wire Wire Line
	9600 2950 10100 2950
$Comp
L ORI_fat_pos_23mm:LOGO #G1
U 1 1
P 10800 6850
F 0 "#G1" H 10800 6430 60  0001 C CNN
F 1 "LOGO" H 10800 7270 60  0001 C CNN
F 2 "" H 10800 6850 50  0001 C CNN
F 3 "" H 10800 6850 50  0001 C CNN
	1    10800 6850
	1    0    0    -1  
$EndComp
$Comp
L Cree_GaN_Driver-rescue:R-Mine R11
U 1 1
P 8650 4400
F 0 "R11" V 8443 4400 50  0000 C CNN
F 1 "R" H 8720 4400 50  0001 L CNN
F 2 "Resistors_SMD:R_0805_HandSoldering" V 8580 4400 50  0001 C CNN
F 3 "~" V 8730 4400 50  0001 C CNN
F 4 "Yageo" V 8830 4500 50  0001 C CNN "MFG"
F 5 "np" V 8930 4600 50  0001 C CNN "Part Number"
F 6 "np" V 8534 4400 50  0000 C CNN "dsp_value"
	1    8650 4400
	0    1    1    0   
$EndComp
$Comp
L Cree_GaN_Driver-rescue:R-Mine R13
U 1 1
P 8950 5100
F 0 "R13" H 9020 5146 50  0000 L CNN
F 1 "R" H 9020 5100 50  0001 L CNN
F 2 "Resistors_SMD:R_0805_HandSoldering" V 8880 5100 50  0001 C CNN
F 3 "~" V 9030 5100 50  0001 C CNN
F 4 "Yageo" V 9130 5200 50  0001 C CNN "MFG"
F 5 "np" V 9230 5300 50  0001 C CNN "Part Number"
F 6 "np" H 9020 5055 50  0000 L CNN "dsp_value"
	1    8950 5100
	1    0    0    -1  
$EndComp
Wire Wire Line
	8450 5350 8950 5350
Wire Wire Line
	8950 5250 8950 5350
Connection ~ 8950 5350
Wire Wire Line
	8950 5350 9200 5350
Wire Wire Line
	8950 4950 8950 4900
Connection ~ 8950 4900
Wire Wire Line
	8950 4500 8950 4400
Wire Wire Line
	8500 4400 8400 4400
Wire Wire Line
	8400 4400 8400 4600
Wire Wire Line
	8400 4600 8250 4600
Wire Wire Line
	8250 4200 8400 4200
Wire Wire Line
	8400 4200 8400 4400
Connection ~ 8400 4400
Wire Wire Line
	8800 4400 8950 4400
$Comp
L Mine:C_4.7uf_50V_x7r_1206 C6
U 1 1
P 3950 3750
F 0 "C6" H 4065 3796 50  0000 L CNN
F 1 "C_4.7uf_50V_x7r_1206" H 3975 3650 50  0001 L CNN
F 2 "Capacitors_SMD:C_1206" H 3988 3600 50  0001 C CNN
F 3 "https://www.mouser.com/datasheet/2/396/mlcc02_e-1307760.pdf" H 3975 3850 50  0001 C CNN
F 4 "Murata" H 4075 3950 50  0001 C CNN "MFG"
F 5 "GRM31CR71H475KA12L" H 4175 4050 50  0001 C CNN "Part Number"
F 6 "4.7uF 50V" H 4065 3705 50  0000 L CNN "dsp_value"
	1    3950 3750
	1    0    0    -1  
$EndComp
$Comp
L Mine:MountingHole_Pad_M3 H3
U 1 1
P 6350 6950
F 0 "H3" H 6450 7036 50  0000 L CNN
F 1 "MountingHole_Pad_M3" H 6350 7125 50  0001 C CNN
F 2 "Mounting_Holes:MountingHole_3.2mm_M3_Pad" H 6250 7100 50  0001 C CNN
F 3 "~" H 6350 6950 50  0001 C CNN
F 4 "M3" H 6450 6907 100 0000 L CNN "dsp_value"
	1    6350 6950
	1    0    0    -1  
$EndComp
$Comp
L Mine:MountingHole_Pad_M3 H2
U 1 1
P 5700 6950
F 0 "H2" H 5800 7036 50  0000 L CNN
F 1 "MountingHole_Pad_M3" H 5700 7125 50  0001 C CNN
F 2 "Mounting_Holes:MountingHole_3.2mm_M3_Pad" H 5600 7100 50  0001 C CNN
F 3 "~" H 5700 6950 50  0001 C CNN
F 4 "M3" H 5800 6907 100 0000 L CNN "dsp_value"
	1    5700 6950
	1    0    0    -1  
$EndComp
$Comp
L Mine:MountingHole_Pad_M3 H1
U 1 1
P 5100 6950
F 0 "H1" H 5200 7036 50  0000 L CNN
F 1 "MountingHole_Pad_M3" H 5100 7125 50  0001 C CNN
F 2 "Mounting_Holes:MountingHole_3.2mm_M3_Pad" H 5000 7100 50  0001 C CNN
F 3 "~" H 5100 6950 50  0001 C CNN
F 4 "M3" H 5200 6907 100 0000 L CNN "dsp_value"
	1    5100 6950
	1    0    0    -1  
$EndComp
Text Notes 9900 2500 0    60   ~ 0
SPD15P10PL G\nAlt. STD35P6LLF6P
Text Notes 7500 1700 0    60   ~ 0
1K / Low Voltage
Text Notes 9300 4600 0    60   ~ 0
Not a divider! Pick one!
$EndSCHEMATC
